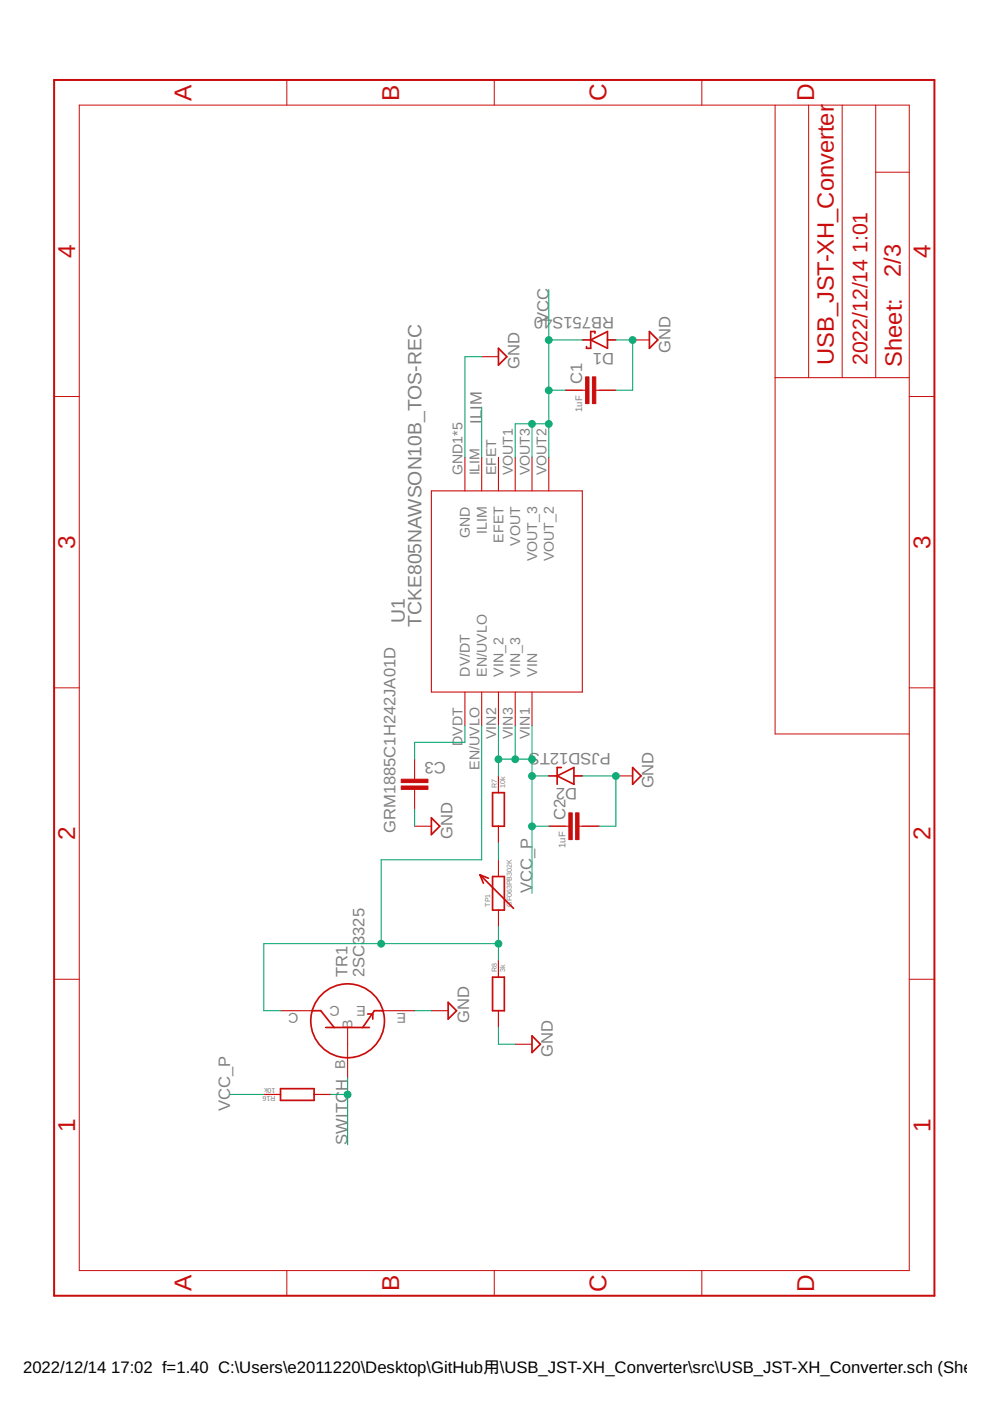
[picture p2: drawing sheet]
<svg xmlns="http://www.w3.org/2000/svg" width="210mm" height="297mm" viewBox="0 0 210 297" stroke-linecap="round" stroke-linejoin="round" font-family="sans-serif">
<g fill="none" stroke="#c90d0c" stroke-width=".21">
<path d="M60.8 17v5.3M104.8 17v5.3M148.8 17v5.3M16.8 22.3h176v247.1h-176zM164.3 22.3v133.3h28.5M171.4 22.3v57.8M178.6 22.3v57.8M185.7 36.5h7.1M185.7 22.3v57.8M11.5 84.1h5.3M164.3 80.1h28.5M192.8 84.1h5.3"/>
<path d="M11.5 145.8h5.3M192.8 145.8h5.3M11.5 207.6h5.3M192.8 207.6h5.3M60.8 269.4v5.3M104.8 269.4v5.3M148.8 269.4v5.3"/>
</g>
<path d="M11.5 17h186.6v257.7h-186.6z" fill="none" stroke="#c90d0c" stroke-width=".42"/>
<g fill="none" stroke="#c90d0c" stroke-width=".23">
<path d="M102.1 75.6h3.6M134.1 72.1h3.6M98.6 97v7.1M102.1 97v7.1M105.7 97v7.1M109.2 97v7.1M112.8 97v7.1M116.4 97v7.1M119.9 82.7h4.3M126.3 82.7h4.3M91.5 104.1h32v42.6h-32zM98.6 146.7v7.1"/>
<path d="M102.1 146.7v7.1M105.7 146.7v7.1M109.2 146.7v7.1M112.8 146.7v7.1M87.9 175.2h3.6M87.9 161v4.2M87.9 167.3v4.3M105.7 164.5v3.6M105.7 175.2v3.5M116.4 175.2h4.2M122.7 175.2h4.3M130.6 164.5h3.5"/>
<path d="M105.7 182.3v3.5M105.7 193v3.5M59.5 214.3h7.1M73.7 217.8v10.7M80.8 214.3h7.1M91.5 214.3h3.5M105.7 203.6v3.6M105.7 214.3v3.5M55.9 232.1h3.6M66.6 232.1h3.5M109.2 221.4h3.6"/>
</g>
<g fill="none" stroke="#c90d0c" stroke-width=".36">
<path d="M105.7 73.9l1.8 1.7-1.8 1.8zM123.5 72.1h1.7M125.2 72.1l3.6-1.8v3.6zM126.1 70.7v-.4h-.9v3.6h-.8v-.4M128.8 72.1h1.8M137.7 70.3l1.8 1.8-1.8 1.8zM91.5 173.4l1.7 1.8-1.7 1.8zM104.4 168.1h2.5v7.1h-2.5zM116.4 164.5h1.7M118.1 164.5l3.6-1.8v3.6zM119 162.7h-.9v3.6M121.7 164.5h1.8"/>
<path d="M134.1 162.7l1.8 1.8-1.8 1.8zM101.8 185.5l7.1 7.1M101.8 185.5l.7 1.8M101.8 185.5l1.7 .7M104.4 185.8h2.5v7.2h-2.5zM66.2 214.3h1.8l2.8 3.5M69.1 217.8h9.2M78 215h1v1.1M81.2 214.3h-1.8l-2.5 3.5M95 212.5l1.8 1.8-1.8 1.8zM104.4 207.2h2.5v7.1h-2.5zM112.8 219.6l1.8 1.8-1.8 1.8z"/>
<path d="M59.5 230.8h7.1v2.5h-7.1z"/>
<circle cx="73.7" cy="216.4" r="7.8"/>
</g>
<g fill="#c90d0c" stroke="#c90d0c" stroke-width=".21">
<path d="M125.6 79.9h.7v5.7h-.7z"/>
<path d="M124.2 79.9h.7v5.7h-.7z"/>
<path d="M122 172.3h.8v5.7h-.8z"/>
<path d="M120.6 172.3h.7v5.7h-.7z"/>
<path d="M85.1 166.6h5.6v.8h-5.6z"/>
<path d="M85.1 165.2h5.6v.7h-5.6z"/>
</g>
<g fill="none" stroke="#0dab76" stroke-width=".23">
<path d="M102.1 75.6h-3.5v21.4M116.4 72.1h7.1M116.4 61.4v35.6M130.6 72.1h3.5v10.6h-3.5M102.1 86.3v10.7M112.8 89.9v7.1M116.4 82.7h3.5M116.4 89.9h-7.2v7.1M98.6 153.8v3.6h-10.7v3.6M102.1 153.8v28.5h-21.3v17.8M105.7 153.8v10.7M109.2 153.8v7.2"/>
<path d="M112.8 153.8v35.6M87.9 171.6v3.6M105.7 178.7v3.6M105.7 161h7.1M112.8 175.2h3.6M112.8 164.5h3.6M123.5 164.5h7.1v10.7h-3.6M105.7 196.5v7.1M87.9 214.3h3.6M105.7 217.8v3.6h3.5M105.7 200.1h-49.8v14.2h3.6M48.8 232.1h7.1"/>
<path d="M70.1 232.1h3.6M73.7 228.5v14.2"/>
</g>
<g fill="#0dab76" stroke="#0dab76" stroke-width=".21">
<circle cx="134.1" cy="72.1" r=".72"/>
<circle cx="130.6" cy="164.5" r=".72"/>
<circle cx="112.8" cy="89.9" r=".72"/>
<circle cx="116.4" cy="89.9" r=".72"/>
<circle cx="116.4" cy="72.1" r=".72"/>
<circle cx="116.4" cy="82.8" r=".72"/>
<circle cx="112.8" cy="161" r=".72"/>
<circle cx="109.2" cy="161" r=".72"/>
<circle cx="112.8" cy="175.2" r=".72"/>
<circle cx="112.8" cy="164.5" r=".72"/>
<circle cx="105.7" cy="161" r=".72"/>
<circle cx="105.7" cy="200.1" r=".72"/>
<circle cx="80.8" cy="200.1" r=".72"/>
<circle cx="73.7" cy="232.1" r=".72"/>
</g>
<g font-size="5.2" fill="#c90d0c">
<text x="40.6" y="21.3" transform="rotate(-90 40.6 21.3)">A</text>
<text x="84.6" y="21.3" transform="rotate(-90 84.6 21.3)">B</text>
<text x="128.6" y="21.5" transform="rotate(-90 128.6 21.5)">C</text>
<text x="172.6" y="21.5" transform="rotate(-90 172.6 21.5)">D</text>
<text x="16" y="54.6" transform="rotate(-90 16 54.6)">4</text>
<text x="197.3" y="54.6" transform="rotate(-90 197.3 54.6)">4</text>
<text x="16" y="116.4" transform="rotate(-90 16 116.4)">3</text>
<text x="197.3" y="116.4" transform="rotate(-90 197.3 116.4)">3</text>
<text x="16" y="178.2" transform="rotate(-90 16 178.2)">2</text>
<text x="197.3" y="178.2" transform="rotate(-90 197.3 178.2)">2</text>
<text x="16" y="239.9" transform="rotate(-90 16 239.9)">1</text>
<text x="197.3" y="239.9" transform="rotate(-90 197.3 239.9)">1</text>
<text x="40.6" y="273.8" transform="rotate(-90 40.6 273.8)">A</text>
<text x="84.6" y="273.8" transform="rotate(-90 84.6 273.8)">B</text>
<text x="128.6" y="273.9" transform="rotate(-90 128.6 273.9)">C</text>
<text x="172.6" y="273.9" transform="rotate(-90 172.6 273.9)">D</text>
</g>
<g font-size="5" fill="#c90d0c">
<text x="191" y="58.7" transform="rotate(-90 191 58.7)">2/3</text>
<text x="176.8" y="77.4" transform="rotate(-90 176.8 77.4)">USB_JST-XH_Converter</text>
<text x="191.2" y="77.8" transform="rotate(-90 191.2 77.8)">Sheet:</text>
</g>
<g font-size="4.5" fill="#c90d0c">
<text x="183.9" y="53.7" transform="rotate(-90 183.9 53.7)">1:01</text>
<text x="183.9" y="77.4" transform="rotate(-90 183.9 77.4)">2022/12/14</text>
</g>
<g font-size="4.1" fill="#808080">
<text x="85.8" y="132" transform="rotate(-90 85.8 132)">U1</text>
<text x="89.4" y="132.9" transform="rotate(-90 89.4 132.9)">TCKE805NAWSON10B_TOS-REC</text>
</g>
<g font-size="3.5" fill="#808080">
<text x="116.4" y="68.5" transform="rotate(-90 116.4 68.5)">VCC</text>
<text x="130.2" y="67.3" transform="rotate(-180 130.2 67.3)">RB751S40</text>
<text x="130.2" y="74.7" transform="rotate(-180 130.2 74.7)">D1</text>
<text x="142.1" y="74.7" transform="rotate(-90 142.1 74.7)">GND</text>
<text x="110.1" y="78.3" transform="rotate(-90 110.1 78.3)">GND</text>
<text x="123.5" y="81.3" transform="rotate(-90 123.5 81.3)">C1</text>
<text x="102.1" y="89.8" transform="rotate(-90 102.1 89.8)">ILIM</text>
<text x="94.5" y="161.5" transform="rotate(-180 94.5 161.5)">C3</text>
<text x="129.5" y="159.7" transform="rotate(-180 129.5 159.7)">PJSD12TS</text>
<text x="122.4" y="167.2" transform="rotate(-180 122.4 167.2)">D2</text>
<text x="138.6" y="167.2" transform="rotate(-90 138.6 167.2)">GND</text>
<text x="119.9" y="173.8" transform="rotate(-90 119.9 173.8)">C2</text>
<text x="83.8" y="176.6" transform="rotate(-90 83.8 176.6)">GRM1885C1H242JA01D</text>
<text x="95.9" y="177.8" transform="rotate(-90 95.9 177.8)">GND</text>
<text x="112.8" y="189.4" transform="rotate(-90 112.8 189.4)">VCC_P</text>
<text x="73.7" y="207.2" transform="rotate(-90 73.7 207.2)">TR1</text>
<text x="77.2" y="207.2" transform="rotate(-90 77.2 207.2)">2SC3325</text>
<text x="99.5" y="216.9" transform="rotate(-90 99.5 216.9)">GND</text>
<text x="117.2" y="224.1" transform="rotate(-90 117.2 224.1)">GND</text>
<text x="73.7" y="231.4" transform="rotate(-90 73.7 231.4)">H</text>
<text x="48.8" y="235.6" transform="rotate(-90 48.8 235.6)">VCC_P</text>
<text x="73.7" y="242.7" transform="rotate(-90 73.7 242.7)">SWITC</text>
</g>
<g font-size="3.5">
<text x="4.9" y="291.1">2022/12/14</text>
<text x="23.6" y="291.1">17:02 f=1.40 C:\Users\e2011220\Desktop\GitHub用\USB_JST-XH_Converter\src\USB_JST-XH_Converter.sch (Sheet:</text>
</g>
<g font-size="3" fill="#808080">
<text x="98.1" y="100.8" transform="rotate(-90 98.1 100.8)">GND1*5</text>
<text x="101.6" y="100.8" transform="rotate(-90 101.6 100.8)">ILIM</text>
<text x="105.2" y="100.8" transform="rotate(-90 105.2 100.8)">EFET</text>
<text x="108.7" y="100.8" transform="rotate(-90 108.7 100.8)">VOUT1</text>
<text x="112.3" y="100.8" transform="rotate(-90 112.3 100.8)">VOUT3</text>
<text x="115.9" y="100.8" transform="rotate(-90 115.9 100.8)">VOUT2</text>
<text x="103.2" y="113.2" transform="rotate(-90 103.2 113.2)">ILIM</text>
<text x="99.7" y="114" transform="rotate(-90 99.7 114)">GND</text>
<text x="106.8" y="115" transform="rotate(-90 106.8 115)">EFET</text>
<text x="110.3" y="115.7" transform="rotate(-90 110.3 115.7)">VOUT</text>
<text x="113.9" y="119" transform="rotate(-90 113.9 119)">VOUT_3</text>
<text x="117.4" y="119" transform="rotate(-90 117.4 119)">VOUT_2</text>
<text x="99.6" y="143.5" transform="rotate(-90 99.6 143.5)">DV/DT</text>
<text x="103.2" y="143.5" transform="rotate(-90 103.2 143.5)">EN/UVLO</text>
<text x="106.8" y="143.5" transform="rotate(-90 106.8 143.5)">VIN_2</text>
<text x="110.3" y="143.5" transform="rotate(-90 110.3 143.5)">VIN_3</text>
<text x="113.9" y="143.5" transform="rotate(-90 113.9 143.5)">VIN</text>
<text x="98.1" y="158.2" transform="rotate(-90 98.1 158.2)">DVDT</text>
<text x="105.2" y="156.7" transform="rotate(-90 105.2 156.7)">VIN2</text>
<text x="108.7" y="156.7" transform="rotate(-90 108.7 156.7)">VIN3</text>
<text x="112.3" y="156.7" transform="rotate(-90 112.3 156.7)">VIN1</text>
<text x="101.6" y="163.2" transform="rotate(-90 101.6 163.2)">EN/UVLO</text>
<text x="63.3" y="214.8" transform="rotate(-180 63.3 214.8)">C</text>
<text x="72" y="213.2" transform="rotate(-180 72 213.2)">C</text>
<text x="77.5" y="213.2" transform="rotate(-180 77.5 213.2)">E</text>
<text x="86.1" y="214.8" transform="rotate(-180 86.1 214.8)">E</text>
<text x="74.8" y="218.1" transform="rotate(-90 74.8 218.1)">B</text>
<text x="73.2" y="226.7" transform="rotate(-90 73.2 226.7)">B</text>
</g>
<g font-size="2" fill="#808080">
<text x="123.5" y="87.4" transform="rotate(-90 123.5 87.4)">1uF</text>
<text x="119.9" y="179.8" transform="rotate(-90 119.9 179.8)">1uF</text>
</g>
<g font-size="1.5" fill="#808080">
<text x="105.3" y="167" transform="rotate(-90 105.3 167)">R7</text>
<text x="107.1" y="167" transform="rotate(-90 107.1 167)">10k</text>
<text x="103.9" y="192.2" transform="rotate(-90 103.9 192.2)">TP1</text>
<text x="108.5" y="192.2" transform="rotate(-90 108.5 192.2)">GF063PB302K</text>
<text x="105.3" y="206.1" transform="rotate(-90 105.3 206.1)">R8</text>
<text x="107.1" y="206.1" transform="rotate(-90 107.1 206.1)">3k</text>
<text x="58.4" y="230.6" transform="rotate(-180 58.4 230.6)">10k</text>
<text x="58.4" y="232.4" transform="rotate(-180 58.4 232.4)">R16</text>
</g>
</svg>
